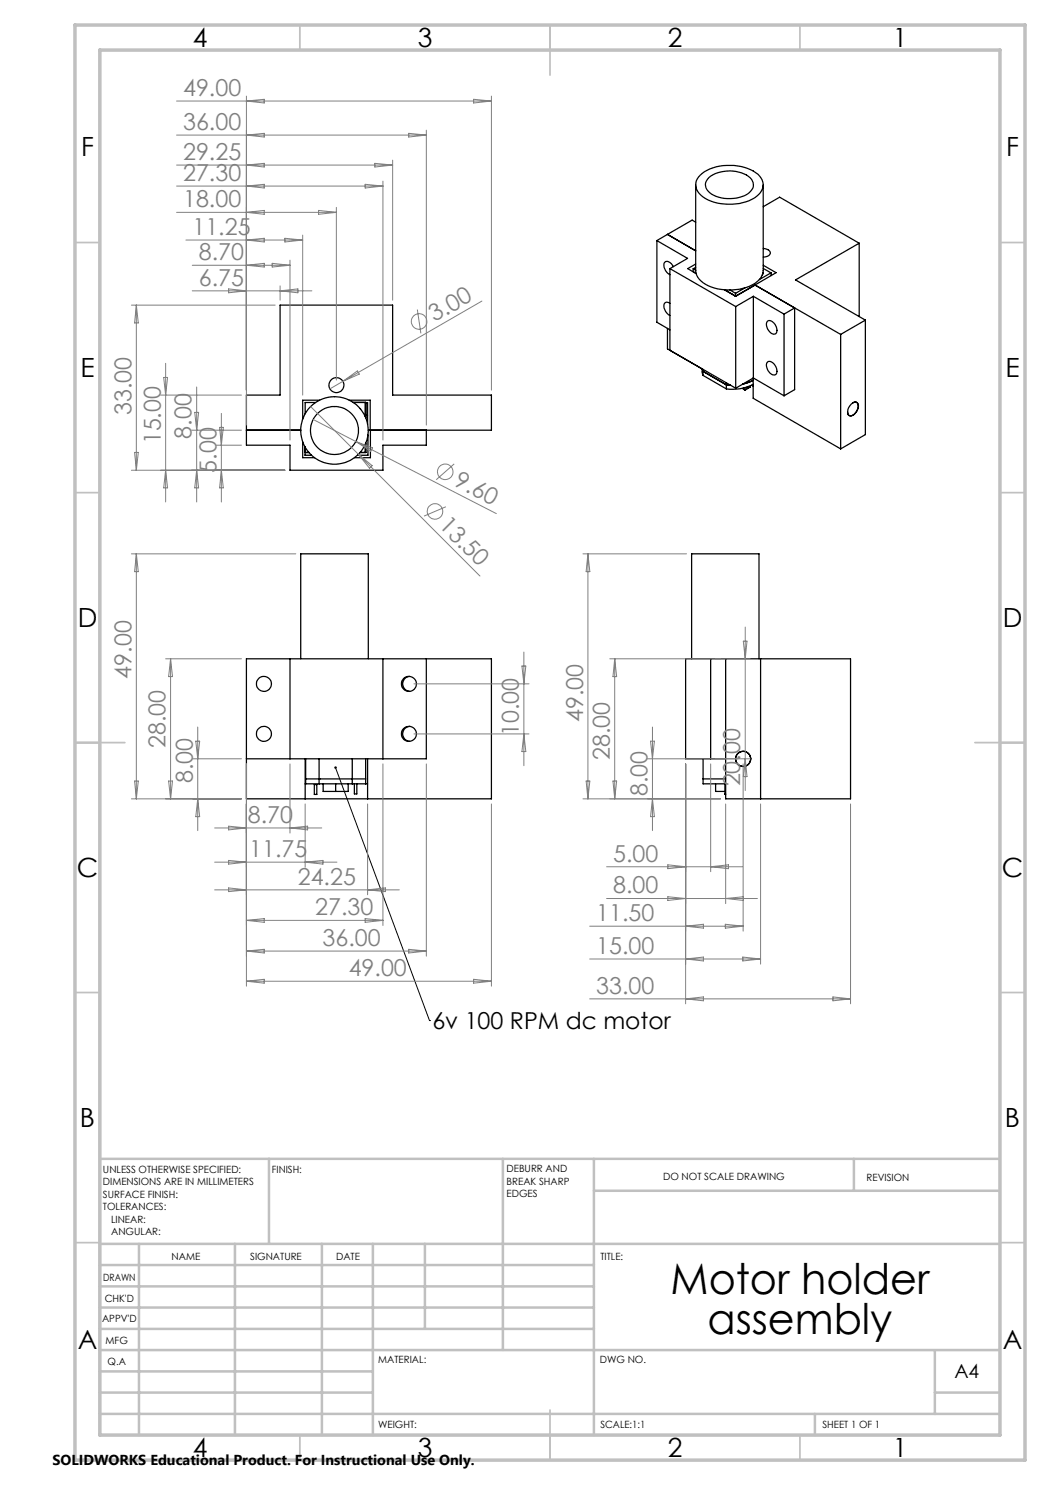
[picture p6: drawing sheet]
<svg xmlns="http://www.w3.org/2000/svg" width="210mm" height="297mm" viewBox="0 0 210 297" stroke-linecap="round" stroke-linejoin="round" font-family="sans-serif">
<g fill="none" stroke="#000" stroke-width=".25">
<path d="M139.1 37v17.1a3.9 3.9 0 0 0 3.1 3.3 10.4 10.4 0 0 0 9.2-1l.9-1.2 .3-1.1v-17.1M140 35.1a9.6 9.6 0 0 1 9.5-1.4 4.1 4.1 0 0 1 3.1 3.2 3.7 3.7 0 0 1-2.8 3.2 10.6 10.6 0 0 1-9.2-.7 2.67 2.67 0 0 1-.6-4.3zM141.8 35.5a7 7 0 0 1 8.2 .1 1.91 1.91 0 0 1-.2 3 7.2 7.2 0 0 1-7.9-.1 1.88 1.88 0 0 1-.1-3zM131.4 48.1l6.1 3.6-3.5 2M131.4 48.1v16.3l2.6 1.6M133.5 46.9l-2.1 1.2M133.5 46.9l5.6 3.3M134 53.7l13.1 7.6M134 53.7v16.4M134.7 53.3a1.28 1.28 0 0 0-1.7-.8 1.99 1.99 0 0 0 1 2.4M138.6 53.8l.5 .2M139.1 52.8l-1.6 .9 1.7 1-.6-.4v-.5"/>
<path d="M139.1 53.5l-.5 .3M139.1 44.4l-.7-.4-4.9 2.9M146 58l1.1 .7M146.3 58.8h.1M147 59.2h.1M147.1 58.7v.5M149 57.6l-1.9 1.1M149.9 57.6v.1M150.7 59.3l6.1 3.5M150.7 59.3l-3.6 2M150.7 59.3l-.1 20.4 17.5 10.1M151 57l17.1 9.9"/>
<path d="M151 57l-3.9 2.2M151 57h.1M151 57l-3.9 2.3-2.2-1.3 2.2 1.2M152.6 54.5l-.1 .5M152.6 49.7a1.19 1.19 0 0 1 1.5 1l-.5 .5-1 .2M152.6 53.7l1.6 .9M152.6 41.3l3.3-1.9 15.9 9.2M152.6 53.1l2.6 1.4-4.2 2.5M154.2 54.6l-2.3 1.3M154.2 54.6v.5M171.8 48.6l-12.7 7.4 14 8M171.8 48.6v14.7"/>
<path d="M133.5 65.7v4.1l13.6 7.8M134 60.7a.7 .7 0 0 0-.9-.2 .7 .7 0 0 0-.3 .8l.3 1 .9 .8M140.4 73.8l.2 1.3M140.5 73.8l.1 .5 4.7 2.7M140.6 73.9v1.2M140.6 75.1l4.7 2.7M145.3 77h.8zM145.3 76.5v1.3M147.1 77.6l3.6-2 6.1 3.6M147.1 61.3v16.3M148.5 76.8l2.1-.7-2 .7M148.7 77.6v.2l.3 .2"/>
<path d="M149 77.5v.5M149.6 77.3l.1 .1M149.7 77.4l-.2 .3-.1-.3M149.7 77.3v.1M150.1 77.1v.3l-1.1 .6M150.3 77l.3 .2M150.6 76.9a9 9 0 0 1-5.3 .9M153.5 64.3a1.21 1.21 0 0 1 1.7 .9l.2 .6a.75 .75 0 0 1-.4 1 .75 .75 0 0 1-1-.3 1.9 1.9 0 0 1-.5-2.2zM153.6 72.3a1.8 1.8 0 0 1 1.8 2.2 .71 .71 0 0 1-.7 .6 .71 .71 0 0 1-.7-.5 1.77 1.77 0 0 1-.4-2.3zM156.8 62.8l2.1-1.2v16.3l-2.1 1.3M156.8 62.8v16.4M168.1 66.9v22.9"/>
<path d="M173.1 64l-5 2.9M173.1 64v22.9l-5 2.9M49.3 86h10.8M60.5 88.4v3.1h2.4M61 89.4v1.6h1.3M61 89.4v1.1h.8M61.2 90.5h.1M63.1 80.5h-2.1v2.3M63.9 80h-3.4v3.9M69.8 80h4.2v6M70.6 80.5h2.5l.1 3.1M70.7 80.5h2.3v2.8"/>
<path d="M72 81.7l.1 .1M73 90.4h.1M73 88.9v1.6M73.1 80.5h.1M73.2 88.6v1.9h-1.2M73.2 80.5h.3v4.4M73.2 83h.3M73.6 87v4h-2.1M73.7 86h24.6v-7h-19.8v-18h-22.5v18h-6.7v10h8.7v5h18.6v-5h8.7v-3M74.1 86v5.5h-3.2M170.3 80.8a.82 .82 0 0 1 1.2-.2 .82 .82 0 0 1 .1 1.2 1.6 1.6 0 0 1-1.7 1.3 1.66 1.66 0 0 1 .4-2.3zM170.6 80.6a.71 .71 0 0 1 .9 0 .71 .71 0 0 1 .1 .9 1.81 1.81 0 0 1-1.7 1.6l-.3-.3-.1-.4"/>
<path d="M49.3 131.8h49v28h-49zM58 131.8v20M60.1 131.8v-21h13.6v21M76.6 131.8v20M81.9 135.3a1.5 1.5 0 0 0-1.4 1.5 1.5 1.5 0 0 0 1.4 1.5M85.3 131.8v20h-36M138.3 131.8v-21h13.5v21M142.1 131.8v20M145.1 131.8v28h25v-28h-33v20h8M152.1 131.8v28M61 156.8h.1M61 151.8v8"/>
<path d="M61.1 156.8h2.7M61.1 155.8h2.7M61.1 151.8v5M62.9 156.9h.5v2h-.5zM63.8 155.8h9.3M63.8 155.8h.1M63.8 156.8h6.6M63.8 151.8v5M64.6 156.8v1.5h2.5M67.1 156.8v1.5M69.6 156.8v1.5h-2.5M70.4 156.8h2.7"/>
<path d="M70.4 151.8v5M70.9 156.8v2h.5v-2M73.1 151.8v5M73.1 156.8h.4M73.5 151.8v8M81.9 145.3a1.5 1.5 0 0 0-1.4 1.5 1.5 1.5 0 0 0 1.4 1.5M140.6 155.8h4.5M140.6 151.8v5h4.5M143.1 156.8v1.5h1.9M145 156.8v2.1h.1M145 158.8h.1"/>
<circle cx="67.3" cy="77" r="1.51"/>
<circle cx="66.9" cy="86.1" r="4.8"/>
<circle cx="66.9" cy="86.1" r="6.8"/>
<circle cx="52.8" cy="136.8" r="1.51"/>
<circle cx="81.8" cy="136.8" r="1.51"/>
<circle cx="52.8" cy="146.8" r="1.5"/>
<circle cx="81.8" cy="146.8" r="1.5"/>
<circle cx="148.6" cy="151.8" r="1.53"/>
<circle cx="148.6" cy="151.8" r="1.5"/>
</g>
<g fill="none" stroke="#808080" stroke-width=".2">
<path d="M49.3 19.2v65.8M94.7 19.9l3.6 .3-3.6 .4zM98.3 19.2v58.8M35.3 20.2h63M35.3 33h43.2M35.3 37.2h41.3M35.3 27h50M49.3 20.2l3.5-.3v.7zM49.3 27l3.5-.3v.7zM49.3 33l3.5-.3v.7zM49.3 37.2l3.5-.3v.7zM73 36.9l3.6 .3-3.6 .4z"/>
<path d="M75 32.7l3.5 .3-3.5 .4zM76.6 36.2v51.8M78.5 32v28M81.7 26.7l3.6 .3-3.6 .4zM85.3 26v59M35.3 42.5h32M37.2 48h23.3M38.5 58.2h23.9M38.5 53.1h19.5M45.7 57.8l3.6 .4-3.6 .4zM49.3 48l3.5-.3v.7zM49.3 53.1l3.5-.4v.7z"/>
<path d="M49.3 42.5l3.5-.4v.8zM54.4 52.7l3.6 .4-3.6 .3zM56 57.2v2.8M56 58.2l3.6-.4v.8zM57 47.7l3.5 .3-3.5 .4zM58 52v36M60.5 47v32M63.7 42.1l3.6 .4-3.6 .4zM67.3 41.5v34.5M26.3 61h28.7M27.3 61v33M27.3 61l.4 3.6h-.8z"/>
<path d="M32.1 79h16.2M32.7 75.5h.8l-.4 3.5zM33.1 72.7v27.7M39.3 77.4v23M68.6 76.3l2.9-2.1 .4 .6zM83.5 61.9l.7 4.8M96.4 60.2l-30.4 17.6M26.3 94h30.7M26.9 90.5h.8l-.4 3.5zM33.1 94l.4 3.6h-.8zM38.3 86h10M38.9 82.5h.8l-.4 3.5z"/>
<path d="M39.3 94l.4 3.6h-.8zM43.3 89h5M43.9 85.5h.8l-.4 3.5zM44.3 82.7v17.7M44.3 94l.4 3.6h-.8zM62.1 81.3l9.6 9.6M62.6 83.9l36.7 18.8M71.2 88.3l3.3 1.3-.3 .6zM71.7 90.9l24.3 24.3M71.7 90.9l2.7 2.2-.5 .6zM90.8 92.8l-3.6 3.2M26.3 110.8h32.9"/>
<path d="M27.3 110.8l.4 3.5h-.8zM27.3 110.8v49M89.2 101.3l-4.4 1.9M116.6 110.8h20.7M117.6 110.8v49M117.6 110.8l.4 3.5h-.8zM33.1 131.8h15.2M34.1 131.8v28M34.1 131.8l.4 3.5h-.8zM82.8 136.8h23M104.4 133.2h.8l-.4 3.6zM104.8 130.4v22.7"/>
<path d="M122.9 131.8l.4 3.5h-.7zM122.9 131.8v28M148.7 128.2h.7l-.4 3.6zM149 125.4v32.7M150 131.8h-28M26.3 159.8h22M26.9 156.2h.8l-.4 3.6zM33.7 156.2h.8l-.4 3.6zM38.6 151.8h9.7M39.2 148.2h.7l-.4 3.6zM39.5 159.8l.4 3.5h-.7zM39.5 145.4v20.7"/>
<path d="M49.3 152.8v44.4M58 152.8v13.8M76.6 152.8v32.3M82.8 146.8h23M85.3 152.8v38.4M104.8 146.8l.4 3.5h-.8zM116.6 159.8h27.5M117.2 156.2h.8l-.4 3.6zM122.6 156.2h.7l-.4 3.6zM130.1 148.2h.8l-.4 3.6zM130.5 145.4v20.7M130.5 159.8l.4 3.5h-.8z"/>
<path d="M137.1 152.8v48M142.1 152.8v21.5M148.6 152.8v33.4M149 151.8l.4 3.5h-.7zM150 151.8h-20.5M42.9 165.6h21.4M42.9 172.4h24.5M42.9 178h37M45.7 165.2l3.6 .4-3.6 .4zM45.7 172.1l3.6 .3-3.6 .4zM45.7 177.6l3.6 .4-3.6 .3zM58 165.6l3.5-.4v.8z"/>
<path d="M61 160.8v12.7M61 172.4l3.6-.3v.7zM73.5 160.8v18.2M73.5 178l3.6-.4v.7zM98.3 160.8v36.4M121.3 173.4h27.2M121.3 179.7h30.2M133.6 173l3.5 .4-3.5 .3zM133.6 179.3l3.5 .4-3.5 .4zM142.1 173.4l3.6-.4v.7zM145.1 160.8v19.9M145.1 179.7l3.6-.4v.8z"/>
<path d="M152.1 160.8v32M170.1 160.8v40M49.3 184.1h27.3M49.3 184.1l3.5-.4v.8zM49.3 190.2l3.5-.3v.7zM49.3 196.2l3.5-.3v.7zM49.3 190.2h36M49.3 196.2h49M73 183.7l3.6 .4-3.6 .4zM81.7 189.9l3.6 .3-3.6 .4zM94.7 195.9l3.6 .3-3.6 .4zM117.9 185.2h30.7"/>
<path d="M117.9 191.8h34.2M117.9 199.8h52.2M137.1 185.2l3.6-.3v.7zM137.1 191.8l3.6-.4v.8zM137.1 199.8l3.6-.4v.8zM145.1 184.9l3.5 .3-3.5 .4zM148.6 191.4l3.5 .4-3.5 .4zM166.6 199.4l3.5 .4-3.5 .4z"/>
<circle cx="83.8" cy="64.3" r="1.55"/>
<circle cx="89" cy="94.4" r="1.55"/>
<circle cx="87" cy="102.3" r="1.56"/>
</g>
<path d="M67.1 153.5l18.8 50.6M85.9 204.1h.1" fill="none" stroke="#000" stroke-width=".2"/>
<g fill="none" stroke="#c0c0c0" stroke-width=".35">
<path d="M60 5v5M110 5v10M160 5v5M15 48.5h5M200 48.5h5M15 98.5h5M200 98.5h5M15 148.5h10M195 148.5h10M15 198.5h5M200 198.5h5M15 248.5h5"/>
<path d="M200 248.5h5M60 287v5M110 282v10M160 287v5"/>
</g>
<g fill="none" stroke="#c0c0c0" stroke-width=".5">
<path d="M53.8 231.8v17M100.6 231.8v38.2M118.8 231.8v55.2M118.8 238.2h81.2M170.8 231.8v6.4M200 231.8h-180v55.2M20 248.8h180M20 257.3h98.8M20 253h98.8M27.8 248.8v38.2M47 248.8v38.2M64.4 248.8v38.2"/>
<path d="M74.6 248.8v38.2M85 248.8v17M20 265.8h98.8M20 261.5h98.8M20 278.5h54.6M20 274.3h54.6M20 270h180M187 278.5h13M187 270v12.8M20 282.8h180M163 282.8v4.2"/>
</g>
<path d="M15 5h190v287h-190zM20 10h180v277h-180z" fill="none" stroke="#c0c0c0" stroke-width=".7"/>
<path d="M66.9 153.3h.1l.1 .2-.1-.2a.25 .25 0 0 1 .4 .2 .25 .25 0 0 1-.4 .2 .25 .25 0 0 1-.1-.4z" fill="#000"/>
<g font-size="8.5">
<text x="134.1" y="258.8">Motor holder</text>
<text x="141.5" y="266.9">assembly</text>
</g>
<g font-size="5.3">
<text x="38.5" y="9.5">4</text>
<text x="83.5" y="9.5">3</text>
<text x="133.6" y="9.5">2</text>
<text x="178.6" y="9.5">1</text>
<text x="16.2" y="31.3">F</text>
<text x="201.2" y="31.3">F</text>
<text x="16.1" y="75.5">E</text>
<text x="201.1" y="75.5">E</text>
<text x="15.5" y="125.5">D</text>
<text x="200.5" y="125.5">D</text>
<text x="15.4" y="175.5">C</text>
<text x="200.4" y="175.5">C</text>
<text x="16" y="225.5">B</text>
<text x="201" y="225.5">B</text>
<text x="15.5" y="269.8">A</text>
<text x="200.5" y="269.8">A</text>
<text x="38.5" y="291.5">4</text>
<text x="83.5" y="291.5">3</text>
<text x="133.6" y="291.5">2</text>
<text x="178.6" y="291.5">1</text>
</g>
<g font-size="4.7" fill="#808080">
<text x="36.6" y="19.2">49.00</text>
<text x="36.6" y="26">36.00</text>
<text x="36.6" y="32">29.25</text>
<text x="36.6" y="36.2">27.30</text>
<text x="36.6" y="41.4">18.00</text>
<text x="38.5" y="47">11.25</text>
<text x="39.8" y="52">8.70</text>
<text x="39.8" y="57.1">6.75</text>
<text x="86.9" y="64.5" transform="rotate(-30 86.9 64.5)">3.00</text>
<text x="26.3" y="83" transform="rotate(-90 26.3 83)">33.00</text>
<text x="32.1" y="88.9" transform="rotate(-90 32.1 88.9)">15.00</text>
<text x="38.3" y="87.7" transform="rotate(-90 38.3 87.7)">8.00</text>
<text x="43.3" y="94.6" transform="rotate(-90 43.3 94.6)">5.00</text>
<text x="90.6" y="97" transform="rotate(27 90.6 97)">9.60</text>
<text x="87.6" y="105.3" transform="rotate(45 87.6 105.3)">13.50</text>
<text x="26.3" y="135.7" transform="rotate(-90 26.3 135.7)">49.00</text>
<text x="33.1" y="149.6" transform="rotate(-90 33.1 149.6)">28.00</text>
<text x="103.8" y="147.2" transform="rotate(-90 103.8 147.2)">10.00</text>
<text x="116.6" y="144.5" transform="rotate(-90 116.6 144.5)">49.00</text>
<text x="122" y="152" transform="rotate(-90 122 152)">28.00</text>
<text x="38.6" y="156.7" transform="rotate(-90 38.6 156.7)">8.00</text>
<text x="129.5" y="159.2" transform="rotate(-90 129.5 159.2)">8.00</text>
<text x="148" y="157.3" transform="rotate(-90 148 157.3)">20.00</text>
<text x="49.6" y="164.6">8.70</text>
<text x="49.8" y="171.4">11.75</text>
<text x="122.6" y="172.3">5.00</text>
<text x="59.6" y="176.9">24.25</text>
<text x="122.6" y="178.7">8.00</text>
<text x="63" y="183.1">27.30</text>
<text x="119.3" y="184.2">11.50</text>
<text x="64.5" y="189.2">36.00</text>
<text x="119.3" y="190.8">15.00</text>
<text x="69.7" y="195.2">49.00</text>
<text x="119.3" y="198.7">33.00</text>
</g>
<text font-size="4.7" x="86.5" y="205.8">6v 100 RPM dc motor</text>
<text font-size="3.9" x="190.9" y="275.5">A4</text>
<text font-size="2.9" x="10.5" y="292.9">SOLIDWORKS Educational Product. For Instructional Use Only.</text>
<g font-size="2">
<text x="20.6" y="234.6">UNLESS OTHERWISE SPECIFIED:</text>
<text x="20.6" y="237.1">DIMENSIONS ARE IN MILLIMETERS</text>
<text x="20.6" y="239.6">SURFACE FINISH:</text>
<text x="54.4" y="234.6">FINISH:</text>
<text x="101.3" y="234.5">DEBURR AND</text>
<text x="101.3" y="237">BREAK SHARP</text>
<text x="101.3" y="239.5">EDGES</text>
<text x="132.6" y="236">DO NOT SCALE DRAWING</text>
<text x="173.3" y="236.2">REVISION</text>
<text x="20.6" y="242.1">TOLERANCES:</text>
<text x="22.2" y="244.6">LINEAR:</text>
<text x="22.2" y="247.1">ANGULAR:</text>
<text x="34.3" y="252">NAME</text>
<text x="50" y="251.9">SIGNATURE</text>
<text x="67.2" y="251.9">DATE</text>
<text x="120.1" y="251.9">TITLE:</text>
<text x="20.6" y="256.1">DRAWN</text>
<text x="20.9" y="260.3">CHK'D</text>
<text x="20.4" y="264.4">APPV'D</text>
<text x="21.1" y="268.8">MFG</text>
<text x="21.5" y="273">Q.A</text>
<text x="75.6" y="272.5">MATERIAL:</text>
<text x="120" y="272.5">DWG NO.</text>
<text x="75.6" y="285.5">WEIGHT:</text>
<text x="120.1" y="285.6">SCALE:1:1</text>
<text x="164.5" y="285.6">SHEET 1 OF 1</text>
</g>
</svg>
